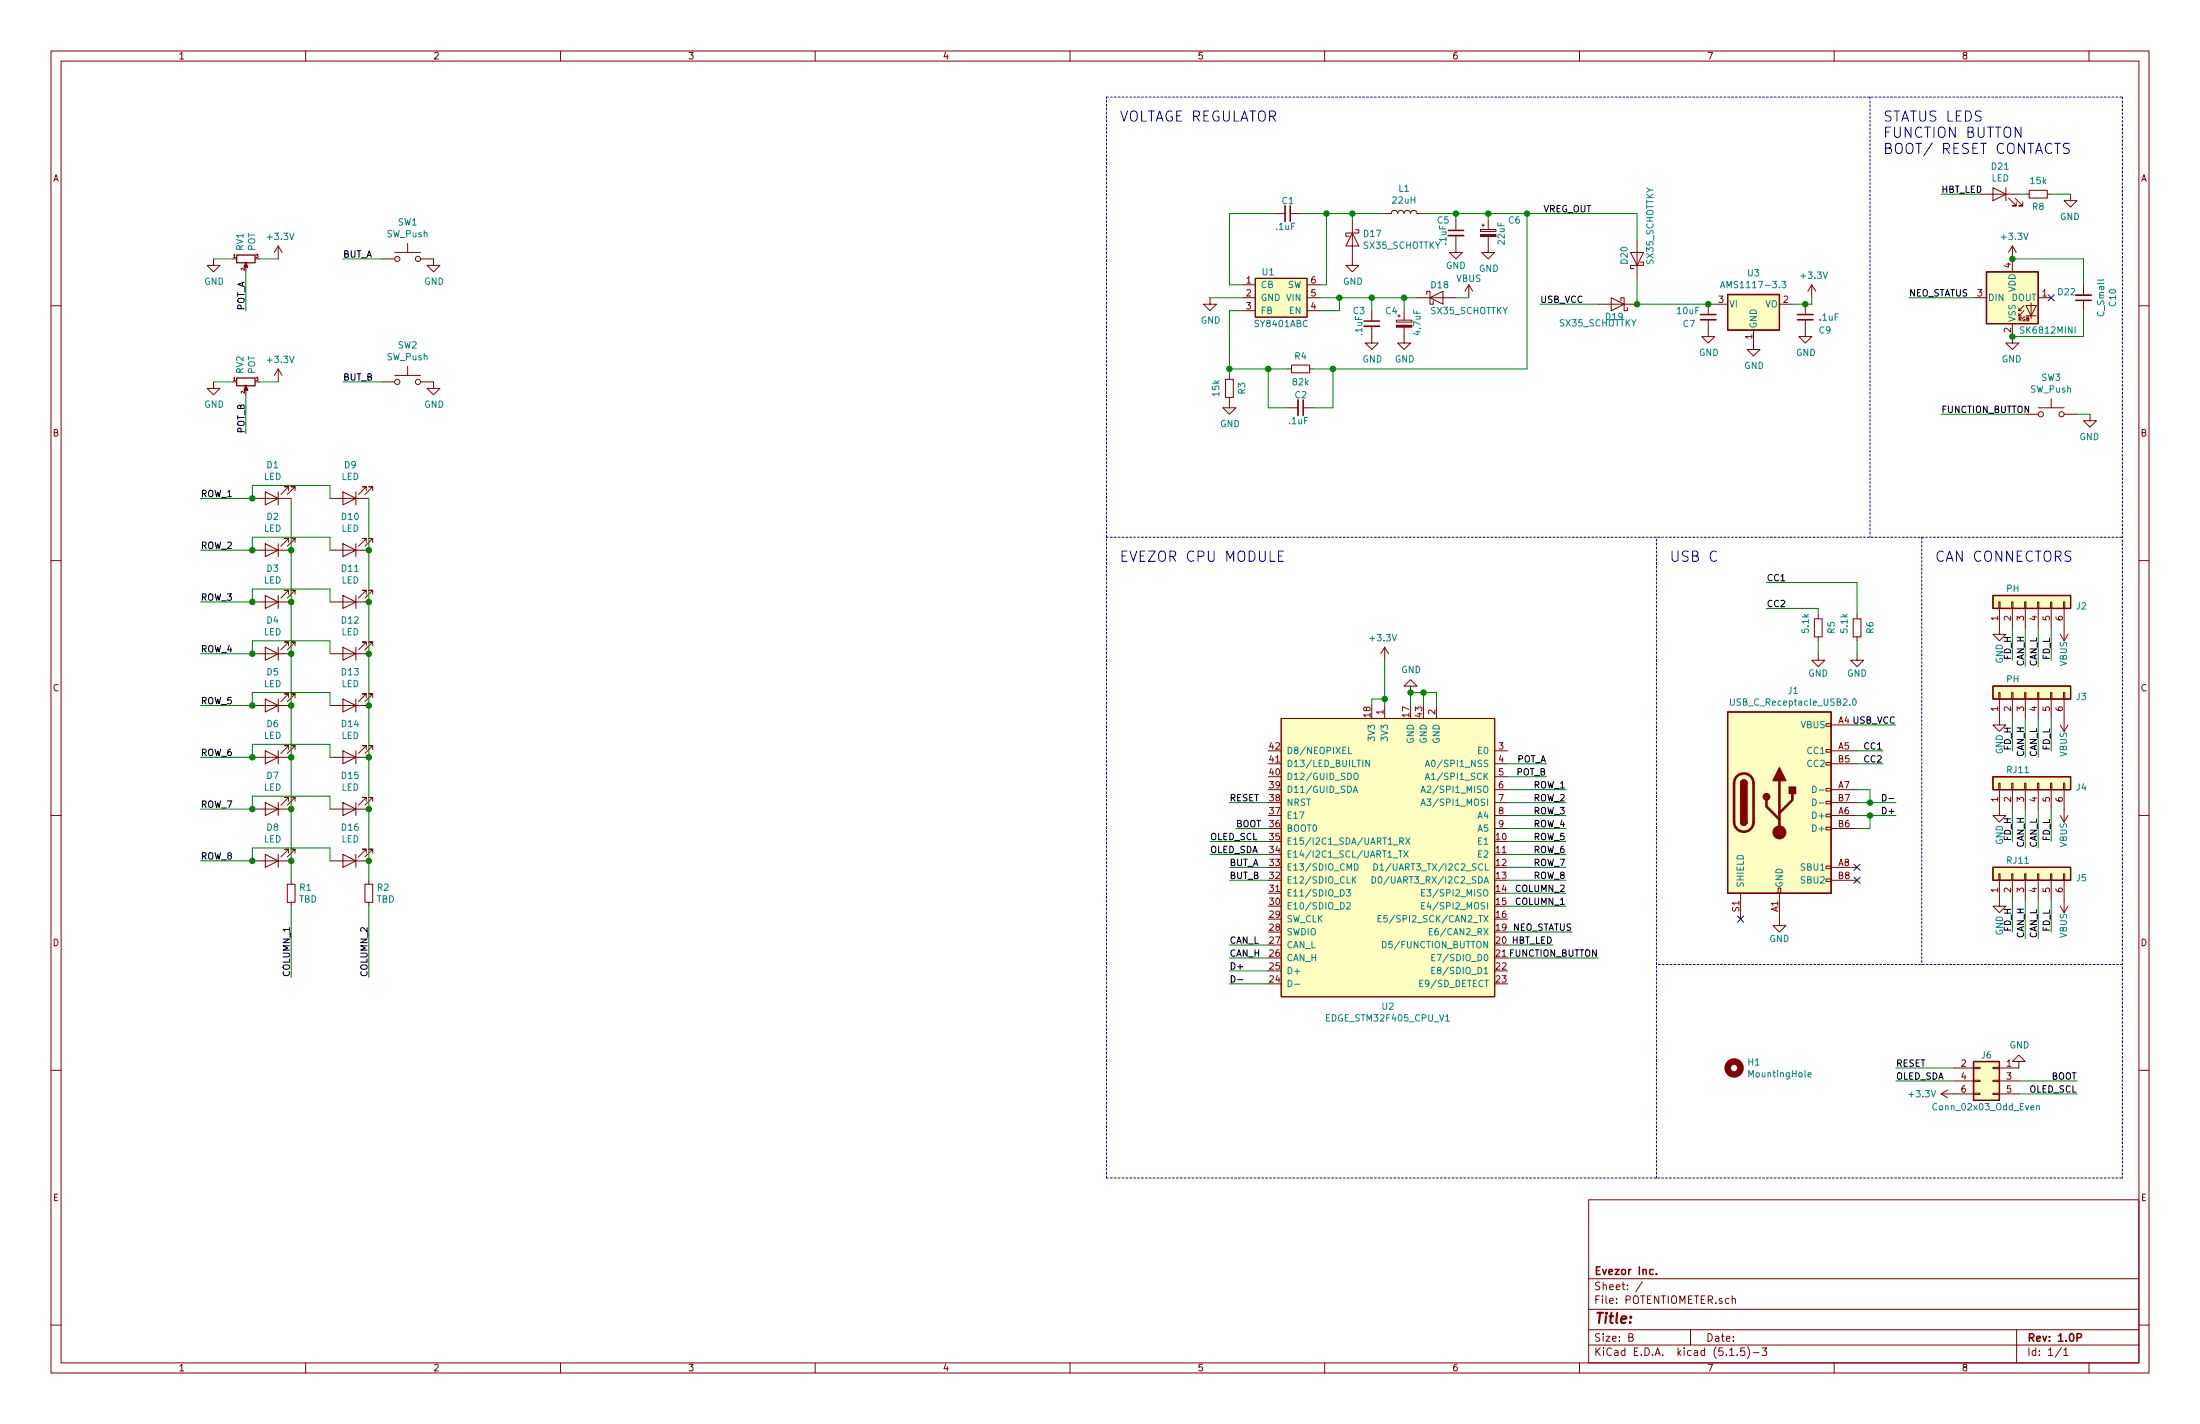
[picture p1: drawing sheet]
EESchema Schematic File Version 4
EELAYER 30 0
EELAYER END
$Descr B 17000 11000
encoding utf-8
Sheet 1 1
Title ""
Date ""
Rev "1.0P"
Comp "Evezor Inc."
Comment1 ""
Comment2 ""
Comment3 ""
Comment4 ""
$EndDescr
Wire Wire Line
	11800 2850 11800 1650
Wire Wire Line
	10250 2200 10250 1650
Wire Wire Line
	9500 2200 9500 1650
Wire Wire Line
	10200 2200 10250 2200
Wire Wire Line
	10300 2850 11800 2850
Wire Wire Line
	10300 3150 10300 2850
Wire Wire Line
	10150 3150 10300 3150
Connection ~ 10300 2850
Wire Wire Line
	10150 2850 10300 2850
Wire Wire Line
	11500 1650 11800 1650
$Comp
L power:+3.3V #PWR023
U 1 1
P 14000 2300
F 0 "#PWR023" H 14000 2150 50  0001 C CNN
F 1 "+3.3V" H 14015 2473 50  0000 C CNN
F 2 "" H 14000 2300 50  0001 C CNN
F 3 "" H 14000 2300 50  0001 C CNN
	1    14000 2300
	1    0    0    -1  
$EndComp
Wire Wire Line
	11500 1650 11500 1700
Connection ~ 11500 1650
Wire Wire Line
	11250 1650 11500 1650
Wire Wire Line
	11250 1650 11250 1700
Connection ~ 11250 1650
Wire Wire Line
	11000 1650 11250 1650
Wire Wire Line
	10250 1650 10450 1650
Wire Wire Line
	10450 1650 10700 1650
Connection ~ 10450 1650
Wire Wire Line
	10450 1700 10450 1650
Connection ~ 10250 1650
Wire Wire Line
	10050 1650 10250 1650
Wire Wire Line
	9500 1650 9850 1650
Wire Wire Line
	9600 2200 9500 2200
Wire Wire Line
	9350 2300 9600 2300
$Comp
L power:GND #PWR07
U 1 1
P 9350 2300
F 0 "#PWR07" H 9350 2050 50  0001 C CNN
F 1 "GND" H 9355 2127 50  0000 C CNN
F 2 "" H 9350 2300 50  0001 C CNN
F 3 "" H 9350 2300 50  0001 C CNN
	1    9350 2300
	1    0    0    -1  
$EndComp
$Comp
L power:GND #PWR09
U 1 1
P 10450 2000
F 0 "#PWR09" H 10450 1750 50  0001 C CNN
F 1 "GND" H 10455 1827 50  0000 C CNN
F 2 "" H 10450 2000 50  0001 C CNN
F 3 "" H 10450 2000 50  0001 C CNN
	1    10450 2000
	1    0    0    -1  
$EndComp
$Comp
L power:GND #PWR016
U 1 1
P 11500 1900
F 0 "#PWR016" H 11500 1650 50  0001 C CNN
F 1 "GND" H 11505 1727 50  0000 C CNN
F 2 "" H 11500 1900 50  0001 C CNN
F 3 "" H 11500 1900 50  0001 C CNN
	1    11500 1900
	1    0    0    -1  
$EndComp
$Comp
L power:GND #PWR014
U 1 1
P 11250 1900
F 0 "#PWR014" H 11250 1650 50  0001 C CNN
F 1 "GND" H 11250 1750 50  0000 C CNN
F 2 "" H 11250 1900 50  0001 C CNN
F 3 "" H 11250 1900 50  0001 C CNN
	1    11250 1900
	1    0    0    -1  
$EndComp
Wire Wire Line
	9800 2850 9500 2850
Wire Wire Line
	9800 3150 9800 2850
Wire Wire Line
	9950 3150 9800 3150
$Comp
L power:GND #PWR08
U 1 1
P 9500 3100
F 0 "#PWR08" H 9500 2850 50  0001 C CNN
F 1 "GND" H 9505 2927 50  0000 C CNN
F 2 "" H 9500 3100 50  0001 C CNN
F 3 "" H 9500 3100 50  0001 C CNN
	1    9500 3100
	1    0    0    -1  
$EndComp
Wire Wire Line
	9500 2850 9500 2900
Wire Wire Line
	9500 2400 9600 2400
Connection ~ 9500 2850
Wire Wire Line
	9500 2850 9500 2400
Connection ~ 9800 2850
Wire Wire Line
	9950 2850 9800 2850
$Comp
L power:GND #PWR012
U 1 1
P 10850 2600
F 0 "#PWR012" H 10850 2350 50  0001 C CNN
F 1 "GND" H 10855 2427 50  0000 C CNN
F 2 "" H 10850 2600 50  0001 C CNN
F 3 "" H 10850 2600 50  0001 C CNN
	1    10850 2600
	1    0    0    -1  
$EndComp
$Comp
L power:GND #PWR010
U 1 1
P 10600 2600
F 0 "#PWR010" H 10600 2350 50  0001 C CNN
F 1 "GND" H 10605 2427 50  0000 C CNN
F 2 "" H 10600 2600 50  0001 C CNN
F 3 "" H 10600 2600 50  0001 C CNN
	1    10600 2600
	1    0    0    -1  
$EndComp
$Comp
L Device:C_Small C5
U 1 1
P 11250 1800
F 0 "C5" H 11100 1900 50  0000 L CNN
F 1 ".1uF" V 11150 1700 50  0000 L CNN
F 2 "Capacitor_SMD:C_0603_1608Metric" H 11250 1800 50  0001 C CNN
F 3 "~" H 11250 1800 50  0001 C CNN
	1    11250 1800
	1    0    0    -1  
$EndComp
Wire Wire Line
	10600 2300 10600 2400
Connection ~ 10600 2300
Wire Wire Line
	10850 2300 10600 2300
Wire Wire Line
	10850 2300 10850 2400
$Comp
L Evezor_Library:REGULATOR_VOLTAGE_HT7463A U1
U 1 1
P 9900 2300
F 0 "U1" H 9800 2500 50  0000 C CNN
F 1 "SY8401ABC" H 9900 2100 50  0000 C CNN
F 2 "Package_TO_SOT_SMD:SOT-23-6" H 9850 2300 50  0001 C CNN
F 3 "" H 9850 2300 50  0001 C CNN
	1    9900 2300
	1    0    0    -1  
$EndComp
$Comp
L Device:CP_Small C6
U 1 1
P 11500 1800
F 0 "C6" H 11650 1900 50  0000 L CNN
F 1 "22uF" V 11600 1700 50  0000 L CNN
F 2 "Capacitor_SMD:C_0805_2012Metric" H 11500 1800 50  0001 C CNN
F 3 "~" H 11500 1800 50  0001 C CNN
	1    11500 1800
	1    0    0    -1  
$EndComp
$Comp
L Device:R_Small R3
U 1 1
P 9500 3000
F 0 "R3" V 9400 3000 50  0000 C CNN
F 1 "15k" V 9600 3000 50  0000 C CNN
F 2 "Resistor_SMD:R_0603_1608Metric" H 9500 3000 50  0001 C CNN
F 3 "~" H 9500 3000 50  0001 C CNN
	1    9500 3000
	-1   0    0    1   
$EndComp
$Comp
L Device:C_Small C2
U 1 1
P 10050 3150
F 0 "C2" V 9950 3100 50  0000 L CNN
F 1 ".1uF" V 10150 3050 50  0000 L CNN
F 2 "Capacitor_SMD:C_0603_1608Metric" H 10050 3150 50  0001 C CNN
F 3 "~" H 10050 3150 50  0001 C CNN
	1    10050 3150
	0    1    1    0   
$EndComp
$Comp
L Device:R_Small R4
U 1 1
P 10050 2850
F 0 "R4" V 9950 2850 50  0000 C CNN
F 1 "82k" V 10150 2850 50  0000 C CNN
F 2 "Resistor_SMD:R_0603_1608Metric" H 10050 2850 50  0001 C CNN
F 3 "~" H 10050 2850 50  0001 C CNN
	1    10050 2850
	0    1    1    0   
$EndComp
$Comp
L Device:C_Small C1
U 1 1
P 9950 1650
F 0 "C1" V 9850 1600 50  0000 L CNN
F 1 ".1uF" V 10050 1550 50  0000 L CNN
F 2 "Capacitor_SMD:C_0603_1608Metric" H 9950 1650 50  0001 C CNN
F 3 "~" H 9950 1650 50  0001 C CNN
	1    9950 1650
	0    1    1    0   
$EndComp
$Comp
L Device:CP_Small C4
U 1 1
P 10850 2500
F 0 "C4" H 10700 2600 50  0000 L CNN
F 1 "4.7uF" V 10950 2400 50  0000 L CNN
F 2 "Capacitor_SMD:C_0805_2012Metric" H 10850 2500 50  0001 C CNN
F 3 "~" H 10850 2500 50  0001 C CNN
	1    10850 2500
	1    0    0    -1  
$EndComp
$Comp
L Device:C_Small C3
U 1 1
P 10600 2500
F 0 "C3" H 10450 2600 50  0000 L CNN
F 1 ".1uF" V 10500 2400 50  0000 L CNN
F 2 "Capacitor_SMD:C_0603_1608Metric" H 10600 2500 50  0001 C CNN
F 3 "~" H 10600 2500 50  0001 C CNN
	1    10600 2500
	1    0    0    -1  
$EndComp
$Comp
L Device:L L1
U 1 1
P 10850 1650
F 0 "L1" V 11040 1650 50  0000 C CNN
F 1 "22uH" V 10949 1650 50  0000 C CNN
F 2 "EvezorLIB:INDUCTOR_7.5X6.6_GCDA0630-220MC" H 10850 1650 50  0001 C CNN
F 3 "~" H 10850 1650 50  0001 C CNN
	1    10850 1650
	0    -1   -1   0   
$EndComp
$Comp
L Device:D_Schottky D17
U 1 1
P 10450 1850
F 0 "D17" V 10404 1929 50  0000 L CNN
F 1 "SX35_SCHOTTKY" V 10495 1929 50  0000 L CNN
F 2 "Diode_SMD:D_SMA" H 10450 1850 50  0001 C CNN
F 3 "~" H 10450 1850 50  0001 C CNN
	1    10450 1850
	0    1    1    0   
$EndComp
Wire Wire Line
	10850 2300 10950 2300
Connection ~ 10850 2300
$Comp
L Regulator_Linear:AMS1117-3.3 U3
U 1 1
P 13550 2350
F 0 "U3" H 13550 2592 50  0000 C CNN
F 1 "AMS1117-3.3" H 13550 2501 50  0000 C CNN
F 2 "Package_TO_SOT_SMD:SOT-223-3_TabPin2" H 13550 2550 50  0001 C CNN
F 3 "http://www.advanced-monolithic.com/pdf/ds1117.pdf" H 13650 2100 50  0001 C CNN
	1    13550 2350
	1    0    0    -1  
$EndComp
Wire Wire Line
	13850 2350 13950 2350
Wire Wire Line
	14000 2350 14000 2300
$Comp
L power:GND #PWR020
U 1 1
P 13550 2650
F 0 "#PWR020" H 13550 2400 50  0001 C CNN
F 1 "GND" H 13555 2477 50  0000 C CNN
F 2 "" H 13550 2650 50  0001 C CNN
F 3 "" H 13550 2650 50  0001 C CNN
	1    13550 2650
	1    0    0    -1  
$EndComp
Wire Wire Line
	10200 2300 10350 2300
Wire Wire Line
	10900 5350 10900 5450
Wire Wire Line
	11000 5450 11000 5350
Connection ~ 11000 5350
Wire Wire Line
	11000 5350 10900 5350
Wire Wire Line
	11100 5450 11100 5350
Wire Wire Line
	11100 5350 11000 5350
$Comp
L power:GND #PWR013
U 1 1
P 10900 5350
F 0 "#PWR013" H 10900 5100 50  0001 C CNN
F 1 "GND" H 10905 5177 50  0000 C CNN
F 2 "" H 10900 5350 50  0001 C CNN
F 3 "" H 10900 5350 50  0001 C CNN
	1    10900 5350
	1    0    0    1   
$EndComp
Connection ~ 10900 5350
Wire Wire Line
	10700 5100 10700 5400
Wire Wire Line
	10600 5450 10600 5400
Wire Wire Line
	10600 5400 10700 5400
Connection ~ 10700 5400
Wire Wire Line
	10700 5400 10700 5450
$Comp
L power:+3.3V #PWR011
U 1 1
P 10700 5100
F 0 "#PWR011" H 10700 4950 50  0001 C CNN
F 1 "+3.3V" H 10715 5273 50  0000 C CNN
F 2 "" H 10700 5100 50  0001 C CNN
F 3 "" H 10700 5100 50  0001 C CNN
	1    10700 5100
	-1   0    0    -1  
$EndComp
Text Label 9500 7400 0    50   ~ 0
CAN_H
Text Label 9500 7300 0    50   ~ 0
CAN_L
Wire Wire Line
	9800 7400 9500 7400
Wire Wire Line
	9800 7300 9500 7300
$Comp
L Connector_Generic:Conn_01x06 J4
U 1 1
P 15650 6050
F 0 "J4" V 15614 5662 50  0000 R CNN
F 1 "RJ11" V 15750 6200 50  0000 R CNN
F 2 "EvezorLIB:RJ11_C189747_Horizontal" H 15650 6050 50  0001 C CNN
F 3 "~" H 15650 6050 50  0001 C CNN
	1    15650 6050
	0    -1   -1   0   
$EndComp
Text Label 15650 6550 1    50   ~ 0
CAN_H
Text Label 15750 6550 1    50   ~ 0
CAN_L
Wire Wire Line
	15650 6250 15650 6550
Wire Wire Line
	15750 6250 15750 6550
$Comp
L power:GND #PWR028
U 1 1
P 15450 6250
F 0 "#PWR028" H 15450 6000 50  0001 C CNN
F 1 "GND" V 15450 6050 50  0000 C CNN
F 2 "" H 15450 6250 50  0001 C CNN
F 3 "" H 15450 6250 50  0001 C CNN
	1    15450 6250
	1    0    0    -1  
$EndComp
$Comp
L Connector_Generic:Conn_01x06 J5
U 1 1
P 15650 6750
F 0 "J5" V 15614 6362 50  0000 R CNN
F 1 "RJ11" V 15750 6900 50  0000 R CNN
F 2 "EvezorLIB:RJ11_C189747_Horizontal" H 15650 6750 50  0001 C CNN
F 3 "~" H 15650 6750 50  0001 C CNN
	1    15650 6750
	0    -1   -1   0   
$EndComp
Text Label 15650 7250 1    50   ~ 0
CAN_H
Text Label 15750 7250 1    50   ~ 0
CAN_L
Wire Wire Line
	15650 6950 15650 7250
Wire Wire Line
	15750 6950 15750 7250
$Comp
L power:GND #PWR029
U 1 1
P 15450 6950
F 0 "#PWR029" H 15450 6700 50  0001 C CNN
F 1 "GND" V 15450 6750 50  0000 C CNN
F 2 "" H 15450 6950 50  0001 C CNN
F 3 "" H 15450 6950 50  0001 C CNN
	1    15450 6950
	1    0    0    -1  
$EndComp
$Comp
L Connector_Generic:Conn_01x06 J2
U 1 1
P 15650 4650
F 0 "J2" V 15614 4262 50  0000 R CNN
F 1 "PH" V 15750 4800 50  0000 R CNN
F 2 "Connector_JST:JST_PH_B6B-PH-K_1x06_P2.00mm_Vertical" H 15650 4650 50  0001 C CNN
F 3 "~" H 15650 4650 50  0001 C CNN
	1    15650 4650
	0    -1   -1   0   
$EndComp
Text Label 15650 5150 1    50   ~ 0
CAN_H
Text Label 15750 5150 1    50   ~ 0
CAN_L
Wire Wire Line
	15650 4850 15650 5150
Wire Wire Line
	15750 4850 15750 5150
$Comp
L power:GND #PWR026
U 1 1
P 15450 4850
F 0 "#PWR026" H 15450 4600 50  0001 C CNN
F 1 "GND" V 15450 4650 50  0000 C CNN
F 2 "" H 15450 4850 50  0001 C CNN
F 3 "" H 15450 4850 50  0001 C CNN
	1    15450 4850
	1    0    0    -1  
$EndComp
$Comp
L Connector_Generic:Conn_01x06 J3
U 1 1
P 15650 5350
F 0 "J3" V 15614 4962 50  0000 R CNN
F 1 "PH" V 15750 5500 50  0000 R CNN
F 2 "Connector_JST:JST_PH_B6B-PH-K_1x06_P2.00mm_Vertical" H 15650 5350 50  0001 C CNN
F 3 "~" H 15650 5350 50  0001 C CNN
	1    15650 5350
	0    -1   -1   0   
$EndComp
Text Label 15650 5850 1    50   ~ 0
CAN_H
Text Label 15750 5850 1    50   ~ 0
CAN_L
Wire Wire Line
	15650 5550 15650 5850
Wire Wire Line
	15750 5550 15750 5850
$Comp
L power:GND #PWR027
U 1 1
P 15450 5550
F 0 "#PWR027" H 15450 5300 50  0001 C CNN
F 1 "GND" V 15450 5350 50  0000 C CNN
F 2 "" H 15450 5550 50  0001 C CNN
F 3 "" H 15450 5550 50  0001 C CNN
	1    15450 5550
	1    0    0    -1  
$EndComp
Text Label 15550 6500 1    50   ~ 0
FD_H
Text Label 15850 6500 1    50   ~ 0
FD_L
Wire Wire Line
	15550 6250 15550 6500
Wire Wire Line
	15850 6250 15850 6500
Text Label 15550 5100 1    50   ~ 0
FD_H
Text Label 15850 5100 1    50   ~ 0
FD_L
Wire Wire Line
	15550 4850 15550 5100
Wire Wire Line
	15850 4850 15850 5100
Text Label 15550 5800 1    50   ~ 0
FD_H
Text Label 15850 5800 1    50   ~ 0
FD_L
Wire Wire Line
	15550 5550 15550 5800
Wire Wire Line
	15850 5550 15850 5800
Text Label 15550 7200 1    50   ~ 0
FD_H
Text Label 15850 7200 1    50   ~ 0
FD_L
Wire Wire Line
	15550 6950 15550 7200
Wire Wire Line
	15850 6950 15850 7200
$Comp
L Device:LED D21
U 1 1
P 15450 1500
F 0 "D21" H 15443 1716 50  0000 C CNN
F 1 "LED" H 15443 1625 50  0000 C CNN
F 2 "LED_SMD:LED_0603_1608Metric" H 15450 1500 50  0001 C CNN
F 3 "~" H 15450 1500 50  0001 C CNN
	1    15450 1500
	-1   0    0    -1  
$EndComp
$Comp
L Device:R_Small R8
U 1 1
P 15750 1500
F 0 "R8" V 15650 1500 50  0000 C CNN
F 1 "15k" V 15850 1500 50  0000 C CNN
F 2 "Resistor_SMD:R_0603_1608Metric" H 15750 1500 50  0001 C CNN
F 3 "~" H 15750 1500 50  0001 C CNN
	1    15750 1500
	0    1    -1   0   
$EndComp
$Comp
L power:GND #PWR040
U 1 1
P 16000 1500
F 0 "#PWR040" H 16000 1250 50  0001 C CNN
F 1 "GND" H 16005 1327 50  0000 C CNN
F 2 "" H 16000 1500 50  0001 C CNN
F 3 "" H 16000 1500 50  0001 C CNN
	1    16000 1500
	-1   0    0    -1  
$EndComp
Wire Wire Line
	15600 1500 15650 1500
Wire Wire Line
	15850 1500 16000 1500
Wire Wire Line
	10200 2400 10350 2400
Wire Wire Line
	10350 2400 10350 2300
Connection ~ 10350 2300
Wire Wire Line
	10350 2300 10600 2300
$Comp
L power:GND #PWR041
U 1 1
P 16150 3200
F 0 "#PWR041" H 16150 2950 50  0001 C CNN
F 1 "GND" H 16155 3027 50  0000 C CNN
F 2 "" H 16150 3200 50  0001 C CNN
F 3 "" H 16150 3200 50  0001 C CNN
	1    16150 3200
	-1   0    0    -1  
$EndComp
$Comp
L Switch:SW_Push SW3
U 1 1
P 15850 3200
F 0 "SW3" H 15850 3485 50  0000 C CNN
F 1 "SW_Push" H 15850 3394 50  0000 C CNN
F 2 "EvezorLIB:SWITCH_2x3_SMD_TACTILE_GREEN" H 15850 3400 50  0001 C CNN
F 3 "~" H 15850 3400 50  0001 C CNN
	1    15850 3200
	1    0    0    -1  
$EndComp
Wire Wire Line
	16050 3200 16150 3200
Text Label 14650 8250 0    50   ~ 0
RESET
$Comp
L power:+3.3V #PWR030
U 1 1
P 15550 2000
F 0 "#PWR030" H 15550 1850 50  0001 C CNN
F 1 "+3.3V" H 15565 2173 50  0000 C CNN
F 2 "" H 15550 2000 50  0001 C CNN
F 3 "" H 15550 2000 50  0001 C CNN
	1    15550 2000
	1    0    0    -1  
$EndComp
$Comp
L power:GND #PWR031
U 1 1
P 15550 2600
F 0 "#PWR031" H 15550 2350 50  0001 C CNN
F 1 "GND" H 15555 2427 50  0000 C CNN
F 2 "" H 15550 2600 50  0001 C CNN
F 3 "" H 15550 2600 50  0001 C CNN
	1    15550 2600
	-1   0    0    -1  
$EndComp
Text Label 14750 2300 0    50   ~ 0
NEO_STATUS
Wire Wire Line
	15250 2300 14750 2300
Text Label 12150 7200 2    50   ~ 0
NEO_STATUS
$Comp
L Device:C_Small C10
U 1 1
P 16100 2300
F 0 "C10" V 15871 2300 50  0000 C CNN
F 1 "C_Small" V 15962 2300 50  0000 C CNN
F 2 "Capacitor_SMD:C_0603_1608Metric" H 16100 2300 50  0001 C CNN
F 3 "~" H 16100 2300 50  0001 C CNN
	1    16100 2300
	-1   0    0    1   
$EndComp
$Comp
L Device:D_Schottky D18
U 1 1
P 11100 2300
F 0 "D18" H 11050 2400 50  0000 L CNN
F 1 "SX35_SCHOTTKY" H 11050 2200 50  0000 L CNN
F 2 "Diode_SMD:D_SMA" H 11100 2300 50  0001 C CNN
F 3 "~" H 11100 2300 50  0001 C CNN
	1    11100 2300
	1    0    0    -1  
$EndComp
Wire Wire Line
	11250 2300 11350 2300
$Comp
L Connector:USB_C_Receptacle_USB2.0 J1
U 1 1
P 13750 6200
F 0 "J1" H 13857 7067 50  0000 C CNN
F 1 "USB_C_Receptacle_USB2.0" H 13857 6976 50  0000 C CNN
F 2 "EvezorLIB:USB_C_Receptacle_HRO_TYPE-C-31-M-12" H 13900 6200 50  0001 C CNN
F 3 "https://www.usb.org/sites/default/files/documents/usb_type-c.zip" H 13900 6200 50  0001 C CNN
	1    13750 6200
	1    0    0    -1  
$EndComp
Text Label 9500 7600 0    50   ~ 0
D-
Wire Wire Line
	9500 7500 9800 7500
Wire Wire Line
	9500 7600 9800 7600
Text Label 14650 6200 2    50   ~ 0
D-
Text Label 9500 7500 0    50   ~ 0
D+
Text Label 14650 6300 2    50   ~ 0
D+
Wire Wire Line
	14350 6300 14450 6300
Wire Wire Line
	14350 6200 14450 6200
Wire Wire Line
	14350 6100 14450 6100
Wire Wire Line
	14450 6100 14450 6200
Connection ~ 14450 6200
Wire Wire Line
	14450 6200 14650 6200
Wire Wire Line
	14450 6300 14450 6400
Wire Wire Line
	14450 6400 14350 6400
Connection ~ 14450 6300
Wire Wire Line
	14450 6300 14650 6300
NoConn ~ 14350 6800
NoConn ~ 14350 6700
$Comp
L Device:R_Small R5
U 1 1
P 14050 4850
F 0 "R5" V 14150 4800 50  0000 L CNN
F 1 "5.1k" V 13950 4800 50  0000 L CNN
F 2 "Resistor_SMD:R_0603_1608Metric" H 14050 4850 50  0001 C CNN
F 3 "~" H 14050 4850 50  0001 C CNN
	1    14050 4850
	1    0    0    -1  
$EndComp
Text Label 14550 5800 2    50   ~ 0
CC1
Text Label 14550 5900 2    50   ~ 0
CC2
Wire Wire Line
	14350 5900 14550 5900
Wire Wire Line
	14550 5800 14350 5800
Text Label 13650 4500 0    50   ~ 0
CC1
Text Label 13650 4700 0    50   ~ 0
CC2
$Comp
L Device:R_Small R6
U 1 1
P 14350 4850
F 0 "R6" V 14450 4800 50  0000 L CNN
F 1 "5.1k" V 14250 4800 50  0000 L CNN
F 2 "Resistor_SMD:R_0603_1608Metric" H 14350 4850 50  0001 C CNN
F 3 "~" H 14350 4850 50  0001 C CNN
	1    14350 4850
	1    0    0    -1  
$EndComp
Wire Wire Line
	13650 4700 14050 4700
Wire Wire Line
	14050 4700 14050 4750
Wire Wire Line
	13650 4500 14350 4500
Wire Wire Line
	14350 4500 14350 4750
$Comp
L power:GND #PWR021
U 1 1
P 13750 7100
F 0 "#PWR021" H 13750 6850 50  0001 C CNN
F 1 "GND" H 13750 6950 50  0000 C CNN
F 2 "" H 13750 7100 50  0001 C CNN
F 3 "" H 13750 7100 50  0001 C CNN
	1    13750 7100
	1    0    0    -1  
$EndComp
$Comp
L power:GND #PWR024
U 1 1
P 14050 5050
F 0 "#PWR024" H 14050 4800 50  0001 C CNN
F 1 "GND" H 14050 4900 50  0000 C CNN
F 2 "" H 14050 5050 50  0001 C CNN
F 3 "" H 14050 5050 50  0001 C CNN
	1    14050 5050
	1    0    0    -1  
$EndComp
$Comp
L power:GND #PWR025
U 1 1
P 14350 5050
F 0 "#PWR025" H 14350 4800 50  0001 C CNN
F 1 "GND" H 14350 4900 50  0000 C CNN
F 2 "" H 14350 5050 50  0001 C CNN
F 3 "" H 14350 5050 50  0001 C CNN
	1    14350 5050
	1    0    0    -1  
$EndComp
Wire Wire Line
	14050 4950 14050 5050
Wire Wire Line
	14350 4950 14350 5050
Text Label 14650 5600 2    50   ~ 0
USB_VCC
Wire Wire Line
	14350 5600 14650 5600
Text Label 11900 2350 0    50   ~ 0
USB_VCC
Wire Wire Line
	11900 2350 12350 2350
Wire Wire Line
	11800 1650 12650 1650
Wire Wire Line
	12650 1650 12650 1850
Connection ~ 11800 1650
Text Label 12300 1650 2    50   ~ 0
VREG_OUT
Text Label 12000 7300 2    50   ~ 0
HBT_LED
Text Label 15000 1500 0    50   ~ 0
HBT_LED
Wire Wire Line
	11650 7200 12150 7200
$Comp
L Device:D_Schottky D20
U 1 1
P 12650 2000
F 0 "D20" H 12600 2100 50  0000 L CNN
F 1 "SX35_SCHOTTKY" H 12600 1900 50  0000 L CNN
F 2 "Diode_SMD:D_SMA" H 12650 2000 50  0001 C CNN
F 3 "~" H 12650 2000 50  0001 C CNN
	1    12650 2000
	0    -1   -1   0   
$EndComp
$Comp
L Device:D_Schottky D19
U 1 1
P 12500 2350
F 0 "D19" H 12450 2450 50  0000 L CNN
F 1 "SX35_SCHOTTKY" H 12350 2500 50  0000 L CNN
F 2 "Diode_SMD:D_SMA" H 12500 2350 50  0001 C CNN
F 3 "~" H 12500 2350 50  0001 C CNN
	1    12500 2350
	-1   0    0    1   
$EndComp
Wire Wire Line
	12650 2150 12650 2350
Text Label 9500 6200 0    50   ~ 0
RESET
Wire Wire Line
	9500 6200 9800 6200
Text Label 16050 8350 2    50   ~ 0
BOOT
Text Label 9550 6400 0    50   ~ 0
BOOT
Wire Wire Line
	9550 6400 9800 6400
Text Label 15000 3200 0    50   ~ 0
FUNCTION_BUTTON
$Comp
L Evezor_Library:EDGE_STM32F405_CPU_V1 U2
U 1 1
P 10800 6100
F 0 "U2" H 10875 4427 50  0000 C CNN
F 1 "EDGE_STM32F405_CPU_V1" H 10875 4336 50  0000 C CNN
F 2 "EvezorLIB:EDGE_STAMP" H 10350 4450 50  0001 C CNN
F 3 "" H 10800 6100 50  0001 C CNN
	1    10800 6100
	-1   0    0    -1  
$EndComp
Wire Wire Line
	11650 7400 12350 7400
Wire Wire Line
	15000 3200 15650 3200
Text Label 12350 7400 2    50   ~ 0
FUNCTION_BUTTON
$Comp
L Device:C_Small C9
U 1 1
P 13950 2450
F 0 "C9" H 14050 2350 50  0000 L CNN
F 1 ".1uF" H 14050 2450 50  0000 L CNN
F 2 "Capacitor_SMD:C_0603_1608Metric" H 13950 2450 50  0001 C CNN
F 3 "~" H 13950 2450 50  0001 C CNN
	1    13950 2450
	1    0    0    -1  
$EndComp
Connection ~ 13950 2350
Wire Wire Line
	13950 2350 14000 2350
$Comp
L Device:C_Small C7
U 1 1
P 13200 2450
F 0 "C7" H 13000 2400 50  0000 L CNN
F 1 "10uF" H 12950 2500 50  0000 L CNN
F 2 "Capacitor_SMD:C_0805_2012Metric" H 13200 2450 50  0001 C CNN
F 3 "~" H 13200 2450 50  0001 C CNN
	1    13200 2450
	1    0    0    -1  
$EndComp
Connection ~ 13200 2350
Wire Wire Line
	13200 2350 13250 2350
$Comp
L power:GND #PWR017
U 1 1
P 13200 2550
F 0 "#PWR017" H 13200 2300 50  0001 C CNN
F 1 "GND" H 13205 2377 50  0000 C CNN
F 2 "" H 13200 2550 50  0001 C CNN
F 3 "" H 13200 2550 50  0001 C CNN
	1    13200 2550
	1    0    0    -1  
$EndComp
$Comp
L power:GND #PWR022
U 1 1
P 13950 2550
F 0 "#PWR022" H 13950 2300 50  0001 C CNN
F 1 "GND" H 13955 2377 50  0000 C CNN
F 2 "" H 13950 2550 50  0001 C CNN
F 3 "" H 13950 2550 50  0001 C CNN
	1    13950 2550
	1    0    0    -1  
$EndComp
Wire Wire Line
	12650 2350 13200 2350
Connection ~ 12650 2350
Wire Wire Line
	15000 1500 15300 1500
NoConn ~ 13450 7100
Wire Wire Line
	12000 7300 11650 7300
$Comp
L LED:SK6812MINI D22
U 1 1
P 15550 2300
F 0 "D22" H 15894 2346 50  0000 L CNN
F 1 "SK6812MINI" H 15600 2050 50  0000 L CNN
F 2 "LED_SMD:LED_SK6812MINI_PLCC4_3.5x3.5mm_P1.75mm" H 15600 2000 50  0001 L TNN
F 3 "https://cdn-shop.adafruit.com/product-files/2686/SK6812MINI_REV.01-1-2.pdf" H 15650 1925 50  0001 L TNN
	1    15550 2300
	1    0    0    -1  
$EndComp
NoConn ~ 15850 2300
Wire Wire Line
	15550 2000 16100 2000
Wire Wire Line
	16100 2000 16100 2200
Connection ~ 15550 2000
Wire Wire Line
	15550 2600 16100 2600
Wire Wire Line
	16100 2600 16100 2400
Connection ~ 15550 2600
$Comp
L power:VBUS #PWR015
U 1 1
P 11350 2300
F 0 "#PWR015" H 11350 2150 50  0001 C CNN
F 1 "VBUS" H 11350 2450 50  0000 C CNN
F 2 "" H 11350 2300 50  0001 C CNN
F 3 "" H 11350 2300 50  0001 C CNN
	1    11350 2300
	1    0    0    -1  
$EndComp
$Comp
L power:VBUS #PWR036
U 1 1
P 15950 4850
F 0 "#PWR036" H 15950 4700 50  0001 C CNN
F 1 "VBUS" V 15950 5050 50  0000 C CNN
F 2 "" H 15950 4850 50  0001 C CNN
F 3 "" H 15950 4850 50  0001 C CNN
	1    15950 4850
	-1   0    0    1   
$EndComp
$Comp
L power:VBUS #PWR037
U 1 1
P 15950 5550
F 0 "#PWR037" H 15950 5400 50  0001 C CNN
F 1 "VBUS" V 15950 5750 50  0000 C CNN
F 2 "" H 15950 5550 50  0001 C CNN
F 3 "" H 15950 5550 50  0001 C CNN
	1    15950 5550
	-1   0    0    1   
$EndComp
$Comp
L power:VBUS #PWR038
U 1 1
P 15950 6250
F 0 "#PWR038" H 15950 6100 50  0001 C CNN
F 1 "VBUS" V 15950 6450 50  0000 C CNN
F 2 "" H 15950 6250 50  0001 C CNN
F 3 "" H 15950 6250 50  0001 C CNN
	1    15950 6250
	-1   0    0    1   
$EndComp
$Comp
L power:VBUS #PWR039
U 1 1
P 15950 6950
F 0 "#PWR039" H 15950 6800 50  0001 C CNN
F 1 "VBUS" V 15950 7150 50  0000 C CNN
F 2 "" H 15950 6950 50  0001 C CNN
F 3 "" H 15950 6950 50  0001 C CNN
	1    15950 6950
	-1   0    0    1   
$EndComp
Wire Notes Line
	16400 750  16400 9100
Wire Notes Line
	12800 9100 12800 4150
Wire Notes Line
	14450 750  14450 4150
Wire Notes Line
	8550 9100 8550 750 
Wire Notes Line
	8550 750  16400 750 
Wire Notes Line
	8550 9100 16400 9100
Wire Notes Line
	8550 4150 16400 4150
Text Notes 8650 4350 0    79   ~ 0
EVEZOR CPU MODULE
Text Notes 12900 4350 0    79   ~ 0
USB C
Text Notes 14950 4350 0    79   ~ 0
CAN CONNECTORS
Wire Notes Line
	16400 7450 12800 7450
Text Notes 14550 1200 0    79   ~ 0
STATUS LEDS \nFUNCTION BUTTON\nBOOT/ RESET CONTACTS
Text Notes 8650 950  0    79   ~ 0
VOLTAGE REGULATOR
Wire Notes Line
	14850 4150 14850 7450
$Comp
L Device:R_POT_Small RV1
U 1 1
P 1900 2000
F 0 "RV1" H 1841 2046 50  0000 R CNN
F 1 "POT" H 1841 1955 50  0000 R CNN
F 2 "Potentiometer_THT:Potentiometer_Alpha_RD901F-40-00D_Single_Vertical_CircularHoles" H 1900 2000 50  0001 C CNN
F 3 "~" H 1900 2000 50  0001 C CNN
	1    1900 2000
	0    -1   1    0   
$EndComp
$Comp
L power:GND #PWR01
U 1 1
P 1650 2000
F 0 "#PWR01" H 1650 1750 50  0001 C CNN
F 1 "GND" H 1655 1827 50  0000 C CNN
F 2 "" H 1650 2000 50  0001 C CNN
F 3 "" H 1650 2000 50  0001 C CNN
	1    1650 2000
	1    0    0    -1  
$EndComp
$Comp
L power:+3.3V #PWR03
U 1 1
P 2150 2000
F 0 "#PWR03" H 2150 1850 50  0001 C CNN
F 1 "+3.3V" H 2165 2173 50  0000 C CNN
F 2 "" H 2150 2000 50  0001 C CNN
F 3 "" H 2150 2000 50  0001 C CNN
	1    2150 2000
	1    0    0    -1  
$EndComp
Wire Wire Line
	1650 2000 1800 2000
Wire Wire Line
	2000 2000 2150 2000
Text Label 1900 2400 1    50   ~ 0
POT_A
$Comp
L Switch:SW_Push SW1
U 1 1
P 3150 2000
F 0 "SW1" H 3150 2285 50  0000 C CNN
F 1 "SW_Push" H 3150 2194 50  0000 C CNN
F 2 "EvezorLIB:SWITCH_2x3_SMD_TACTILE_GREEN" H 3150 2200 50  0001 C CNN
F 3 "~" H 3150 2200 50  0001 C CNN
	1    3150 2000
	1    0    0    -1  
$EndComp
Text Label 2650 2000 0    50   ~ 0
BUT_A
Wire Wire Line
	2650 2000 2950 2000
$Comp
L power:GND #PWR05
U 1 1
P 3350 2000
F 0 "#PWR05" H 3350 1750 50  0001 C CNN
F 1 "GND" H 3355 1827 50  0000 C CNN
F 2 "" H 3350 2000 50  0001 C CNN
F 3 "" H 3350 2000 50  0001 C CNN
	1    3350 2000
	1    0    0    -1  
$EndComp
$Comp
L Device:R_POT_Small RV2
U 1 1
P 1900 2950
F 0 "RV2" H 1841 2996 50  0000 R CNN
F 1 "POT" H 1841 2905 50  0000 R CNN
F 2 "Potentiometer_THT:Potentiometer_Alpha_RD901F-40-00D_Single_Vertical_CircularHoles" H 1900 2950 50  0001 C CNN
F 3 "~" H 1900 2950 50  0001 C CNN
	1    1900 2950
	0    -1   1    0   
$EndComp
$Comp
L power:GND #PWR02
U 1 1
P 1650 2950
F 0 "#PWR02" H 1650 2700 50  0001 C CNN
F 1 "GND" H 1655 2777 50  0000 C CNN
F 2 "" H 1650 2950 50  0001 C CNN
F 3 "" H 1650 2950 50  0001 C CNN
	1    1650 2950
	1    0    0    -1  
$EndComp
$Comp
L power:+3.3V #PWR04
U 1 1
P 2150 2950
F 0 "#PWR04" H 2150 2800 50  0001 C CNN
F 1 "+3.3V" H 2165 3123 50  0000 C CNN
F 2 "" H 2150 2950 50  0001 C CNN
F 3 "" H 2150 2950 50  0001 C CNN
	1    2150 2950
	1    0    0    -1  
$EndComp
Wire Wire Line
	1650 2950 1800 2950
Wire Wire Line
	2000 2950 2150 2950
Text Label 1900 3350 1    50   ~ 0
POT_B
$Comp
L Switch:SW_Push SW2
U 1 1
P 3150 2950
F 0 "SW2" H 3150 3235 50  0000 C CNN
F 1 "SW_Push" H 3150 3144 50  0000 C CNN
F 2 "EvezorLIB:SWITCH_2x3_SMD_TACTILE_GREEN" H 3150 3150 50  0001 C CNN
F 3 "~" H 3150 3150 50  0001 C CNN
	1    3150 2950
	1    0    0    -1  
$EndComp
Text Label 2650 2950 0    50   ~ 0
BUT_B
Wire Wire Line
	2650 2950 2950 2950
$Comp
L power:GND #PWR06
U 1 1
P 3350 2950
F 0 "#PWR06" H 3350 2700 50  0001 C CNN
F 1 "GND" H 3355 2777 50  0000 C CNN
F 2 "" H 3350 2950 50  0001 C CNN
F 3 "" H 3350 2950 50  0001 C CNN
	1    3350 2950
	1    0    0    -1  
$EndComp
$Comp
L Device:LED D1
U 1 1
P 2100 3850
F 0 "D1" H 2093 3595 50  0000 C CNN
F 1 "LED" H 2093 3686 50  0000 C CNN
F 2 "LED_SMD:LED_0603_1608Metric" H 2100 3850 50  0001 C CNN
F 3 "~" H 2100 3850 50  0001 C CNN
	1    2100 3850
	-1   0    0    1   
$EndComp
$Comp
L Device:LED D9
U 1 1
P 2700 3850
F 0 "D9" H 2693 3595 50  0000 C CNN
F 1 "LED" H 2693 3686 50  0000 C CNN
F 2 "LED_SMD:LED_0603_1608Metric" H 2700 3850 50  0001 C CNN
F 3 "~" H 2700 3850 50  0001 C CNN
	1    2700 3850
	-1   0    0    1   
$EndComp
$Comp
L Device:LED D2
U 1 1
P 2100 4250
F 0 "D2" H 2093 3995 50  0000 C CNN
F 1 "LED" H 2093 4086 50  0000 C CNN
F 2 "LED_SMD:LED_0603_1608Metric" H 2100 4250 50  0001 C CNN
F 3 "~" H 2100 4250 50  0001 C CNN
	1    2100 4250
	-1   0    0    1   
$EndComp
$Comp
L Device:LED D10
U 1 1
P 2700 4250
F 0 "D10" H 2693 3995 50  0000 C CNN
F 1 "LED" H 2693 4086 50  0000 C CNN
F 2 "LED_SMD:LED_0603_1608Metric" H 2700 4250 50  0001 C CNN
F 3 "~" H 2700 4250 50  0001 C CNN
	1    2700 4250
	-1   0    0    1   
$EndComp
$Comp
L Device:LED D3
U 1 1
P 2100 4650
F 0 "D3" H 2093 4395 50  0000 C CNN
F 1 "LED" H 2093 4486 50  0000 C CNN
F 2 "LED_SMD:LED_0603_1608Metric" H 2100 4650 50  0001 C CNN
F 3 "~" H 2100 4650 50  0001 C CNN
	1    2100 4650
	-1   0    0    1   
$EndComp
$Comp
L Device:LED D11
U 1 1
P 2700 4650
F 0 "D11" H 2693 4395 50  0000 C CNN
F 1 "LED" H 2693 4486 50  0000 C CNN
F 2 "LED_SMD:LED_0603_1608Metric" H 2700 4650 50  0001 C CNN
F 3 "~" H 2700 4650 50  0001 C CNN
	1    2700 4650
	-1   0    0    1   
$EndComp
$Comp
L Device:LED D4
U 1 1
P 2100 5050
F 0 "D4" H 2093 4795 50  0000 C CNN
F 1 "LED" H 2093 4886 50  0000 C CNN
F 2 "LED_SMD:LED_0603_1608Metric" H 2100 5050 50  0001 C CNN
F 3 "~" H 2100 5050 50  0001 C CNN
	1    2100 5050
	-1   0    0    1   
$EndComp
$Comp
L Device:LED D12
U 1 1
P 2700 5050
F 0 "D12" H 2693 4795 50  0000 C CNN
F 1 "LED" H 2693 4886 50  0000 C CNN
F 2 "LED_SMD:LED_0603_1608Metric" H 2700 5050 50  0001 C CNN
F 3 "~" H 2700 5050 50  0001 C CNN
	1    2700 5050
	-1   0    0    1   
$EndComp
$Comp
L Device:LED D5
U 1 1
P 2100 5450
F 0 "D5" H 2093 5195 50  0000 C CNN
F 1 "LED" H 2093 5286 50  0000 C CNN
F 2 "LED_SMD:LED_0603_1608Metric" H 2100 5450 50  0001 C CNN
F 3 "~" H 2100 5450 50  0001 C CNN
	1    2100 5450
	-1   0    0    1   
$EndComp
$Comp
L Device:LED D13
U 1 1
P 2700 5450
F 0 "D13" H 2693 5195 50  0000 C CNN
F 1 "LED" H 2693 5286 50  0000 C CNN
F 2 "LED_SMD:LED_0603_1608Metric" H 2700 5450 50  0001 C CNN
F 3 "~" H 2700 5450 50  0001 C CNN
	1    2700 5450
	-1   0    0    1   
$EndComp
$Comp
L Device:LED D6
U 1 1
P 2100 5850
F 0 "D6" H 2093 5595 50  0000 C CNN
F 1 "LED" H 2093 5686 50  0000 C CNN
F 2 "LED_SMD:LED_0603_1608Metric" H 2100 5850 50  0001 C CNN
F 3 "~" H 2100 5850 50  0001 C CNN
	1    2100 5850
	-1   0    0    1   
$EndComp
$Comp
L Device:LED D14
U 1 1
P 2700 5850
F 0 "D14" H 2693 5595 50  0000 C CNN
F 1 "LED" H 2693 5686 50  0000 C CNN
F 2 "LED_SMD:LED_0603_1608Metric" H 2700 5850 50  0001 C CNN
F 3 "~" H 2700 5850 50  0001 C CNN
	1    2700 5850
	-1   0    0    1   
$EndComp
$Comp
L Device:LED D7
U 1 1
P 2100 6250
F 0 "D7" H 2093 5995 50  0000 C CNN
F 1 "LED" H 2093 6086 50  0000 C CNN
F 2 "LED_SMD:LED_0603_1608Metric" H 2100 6250 50  0001 C CNN
F 3 "~" H 2100 6250 50  0001 C CNN
	1    2100 6250
	-1   0    0    1   
$EndComp
$Comp
L Device:LED D15
U 1 1
P 2700 6250
F 0 "D15" H 2693 5995 50  0000 C CNN
F 1 "LED" H 2693 6086 50  0000 C CNN
F 2 "LED_SMD:LED_0603_1608Metric" H 2700 6250 50  0001 C CNN
F 3 "~" H 2700 6250 50  0001 C CNN
	1    2700 6250
	-1   0    0    1   
$EndComp
$Comp
L Device:LED D8
U 1 1
P 2100 6650
F 0 "D8" H 2093 6395 50  0000 C CNN
F 1 "LED" H 2093 6486 50  0000 C CNN
F 2 "LED_SMD:LED_0603_1608Metric" H 2100 6650 50  0001 C CNN
F 3 "~" H 2100 6650 50  0001 C CNN
	1    2100 6650
	-1   0    0    1   
$EndComp
$Comp
L Device:LED D16
U 1 1
P 2700 6650
F 0 "D16" H 2693 6395 50  0000 C CNN
F 1 "LED" H 2693 6486 50  0000 C CNN
F 2 "LED_SMD:LED_0603_1608Metric" H 2700 6650 50  0001 C CNN
F 3 "~" H 2700 6650 50  0001 C CNN
	1    2700 6650
	-1   0    0    1   
$EndComp
Text Label 2250 7550 1    50   ~ 0
COLUMN_1
Text Label 2850 7550 1    50   ~ 0
COLUMN_2
Text Label 1550 3850 0    50   ~ 0
ROW_1
$Comp
L Device:R_Small R2
U 1 1
P 2850 6900
F 0 "R2" H 2909 6946 50  0000 L CNN
F 1 "TBD" H 2909 6855 50  0000 L CNN
F 2 "Resistor_SMD:R_0603_1608Metric" H 2850 6900 50  0001 C CNN
F 3 "~" H 2850 6900 50  0001 C CNN
	1    2850 6900
	1    0    0    -1  
$EndComp
$Comp
L Device:R_Small R1
U 1 1
P 2250 6900
F 0 "R1" H 2309 6946 50  0000 L CNN
F 1 "TBD" H 2309 6855 50  0000 L CNN
F 2 "Resistor_SMD:R_0603_1608Metric" H 2250 6900 50  0001 C CNN
F 3 "~" H 2250 6900 50  0001 C CNN
	1    2250 6900
	1    0    0    -1  
$EndComp
Wire Wire Line
	2850 4650 2850 5050
Wire Wire Line
	2850 5050 2850 5450
Connection ~ 2850 5050
Wire Wire Line
	2850 5450 2850 5850
Connection ~ 2850 5450
Wire Wire Line
	2850 6250 2850 6650
Wire Wire Line
	2850 6250 2850 5850
Connection ~ 2850 6250
Connection ~ 2850 5850
Wire Wire Line
	2850 6650 2850 6800
Connection ~ 2850 6650
Wire Wire Line
	2850 7000 2850 7550
Wire Wire Line
	2250 7550 2250 7000
Wire Wire Line
	2250 6800 2250 6650
Wire Wire Line
	2250 6650 2250 6250
Connection ~ 2250 6650
Wire Wire Line
	2250 6250 2250 5850
Connection ~ 2250 6250
Wire Wire Line
	2250 5850 2250 5450
Connection ~ 2250 5850
Wire Wire Line
	2250 5450 2250 5050
Connection ~ 2250 5450
Wire Wire Line
	2250 5050 2250 4650
Connection ~ 2250 5050
Wire Wire Line
	2250 4650 2250 4250
Connection ~ 2250 4650
Wire Wire Line
	2850 4650 2850 4250
Connection ~ 2850 4650
Wire Wire Line
	2850 4250 2850 3850
Connection ~ 2850 4250
Wire Wire Line
	2250 4250 2250 3850
Connection ~ 2250 4250
Wire Wire Line
	1550 3850 1950 3850
Wire Wire Line
	1950 3850 1950 3750
Wire Wire Line
	1950 3750 2550 3750
Wire Wire Line
	2550 3750 2550 3850
Connection ~ 1950 3850
Text Label 1550 4250 0    50   ~ 0
ROW_2
Text Label 1550 4650 0    50   ~ 0
ROW_3
Text Label 1550 5050 0    50   ~ 0
ROW_4
Text Label 1550 5450 0    50   ~ 0
ROW_5
Text Label 1550 5850 0    50   ~ 0
ROW_6
Text Label 1550 6250 0    50   ~ 0
ROW_7
Text Label 1550 6650 0    50   ~ 0
ROW_8
Wire Wire Line
	1550 6650 1950 6650
Wire Wire Line
	1950 6250 1550 6250
Wire Wire Line
	1550 5850 1950 5850
Wire Wire Line
	1950 5450 1550 5450
Wire Wire Line
	1550 5050 1950 5050
Wire Wire Line
	1950 4650 1550 4650
Wire Wire Line
	1550 4250 1950 4250
Wire Wire Line
	1950 4250 1950 4150
Wire Wire Line
	1950 4150 2550 4150
Wire Wire Line
	2550 4150 2550 4250
Connection ~ 1950 4250
Wire Wire Line
	1950 4650 1950 4550
Wire Wire Line
	1950 4550 2550 4550
Wire Wire Line
	2550 4550 2550 4650
Connection ~ 1950 4650
Wire Wire Line
	1950 5050 1950 4950
Wire Wire Line
	1950 4950 2550 4950
Wire Wire Line
	2550 4950 2550 5050
Connection ~ 1950 5050
Wire Wire Line
	1950 5450 1950 5350
Wire Wire Line
	1950 5350 2550 5350
Wire Wire Line
	2550 5350 2550 5450
Connection ~ 1950 5450
Wire Wire Line
	1950 5850 1950 5750
Wire Wire Line
	1950 5750 2550 5750
Wire Wire Line
	2550 5750 2550 5850
Connection ~ 1950 5850
Wire Wire Line
	1950 6250 1950 6150
Wire Wire Line
	1950 6150 2550 6150
Wire Wire Line
	2550 6150 2550 6250
Connection ~ 1950 6250
Wire Wire Line
	1950 6650 1950 6550
Wire Wire Line
	1950 6550 2550 6550
Wire Wire Line
	2550 6550 2550 6650
Connection ~ 1950 6650
Text Label 12100 6100 2    50   ~ 0
ROW_1
Text Label 12100 6200 2    50   ~ 0
ROW_2
Text Label 12100 6300 2    50   ~ 0
ROW_3
Text Label 12100 6400 2    50   ~ 0
ROW_4
Text Label 12100 6500 2    50   ~ 0
ROW_5
Text Label 12100 6600 2    50   ~ 0
ROW_6
Text Label 12100 6700 2    50   ~ 0
ROW_7
Text Label 12100 6800 2    50   ~ 0
ROW_8
Wire Wire Line
	1900 2100 1900 2400
Wire Wire Line
	1900 3050 1900 3350
Text Label 9500 6800 0    50   ~ 0
BUT_B
Text Label 9500 6700 0    50   ~ 0
BUT_A
Text Label 11950 5900 2    50   ~ 0
POT_A
Text Label 11950 6000 2    50   ~ 0
POT_B
Wire Wire Line
	9800 6700 9500 6700
Wire Wire Line
	9500 6800 9800 6800
Wire Wire Line
	11650 7000 12100 7000
Wire Wire Line
	12100 6100 11650 6100
Wire Wire Line
	11650 6200 12100 6200
Wire Wire Line
	12100 6400 11650 6400
Wire Wire Line
	11650 6500 12100 6500
Wire Wire Line
	12100 6600 11650 6600
Wire Wire Line
	12100 6800 11650 6800
Wire Wire Line
	11650 6700 12100 6700
Wire Wire Line
	11950 5900 11650 5900
Wire Wire Line
	11650 6000 11950 6000
Wire Wire Line
	11650 6300 12100 6300
Wire Wire Line
	12100 6900 11650 6900
Text Label 12100 6900 2    50   ~ 0
COLUMN_2
Text Label 12100 7000 2    50   ~ 0
COLUMN_1
$Comp
L Connector_Generic:Conn_02x03_Odd_Even J6
U 1 1
P 15400 8350
F 0 "J6" H 15450 8550 50  0000 C CNN
F 1 "Conn_02x03_Odd_Even" H 15450 8150 50  0000 C CNN
F 2 "Evezor_extras:OLED_HEADER" H 15400 8350 50  0001 C CNN
F 3 "~" H 15400 8350 50  0001 C CNN
	1    15400 8350
	-1   0    0    -1  
$EndComp
Text Label 14650 8350 0    50   ~ 0
OLED_SDA
Text Label 16050 8450 2    50   ~ 0
OLED_SCL
$Comp
L power:+3.3V #PWR0101
U 1 1
P 15100 8450
F 0 "#PWR0101" H 15100 8300 50  0001 C CNN
F 1 "+3.3V" V 15100 8700 50  0000 C CNN
F 2 "" H 15100 8450 50  0001 C CNN
F 3 "" H 15100 8450 50  0001 C CNN
	1    15100 8450
	0    -1   1    0   
$EndComp
$Comp
L power:GND #PWR0102
U 1 1
P 15600 8250
F 0 "#PWR0102" H 15600 8000 50  0001 C CNN
F 1 "GND" H 15605 8077 50  0000 C CNN
F 2 "" H 15600 8250 50  0001 C CNN
F 3 "" H 15600 8250 50  0001 C CNN
	1    15600 8250
	1    0    0    1   
$EndComp
$Comp
L Mechanical:MountingHole H1
U 1 1
P 13400 8250
F 0 "H1" H 13500 8296 50  0000 L CNN
F 1 "MountingHole" H 13500 8205 50  0000 L CNN
F 2 "Evezor_extras:OLED_STANDOFF" H 13400 8250 50  0001 C CNN
F 3 "~" H 13400 8250 50  0001 C CNN
	1    13400 8250
	1    0    0    -1  
$EndComp
Wire Wire Line
	16050 8450 15600 8450
Wire Wire Line
	15600 8350 16050 8350
Text Label 9350 6600 0    50   ~ 0
OLED_SDA
Text Label 9350 6500 0    50   ~ 0
OLED_SCL
Wire Wire Line
	9800 6500 9350 6500
Wire Wire Line
	9350 6600 9800 6600
Wire Wire Line
	14650 8350 15100 8350
Wire Wire Line
	14650 8250 15100 8250
$EndSCHEMATC
